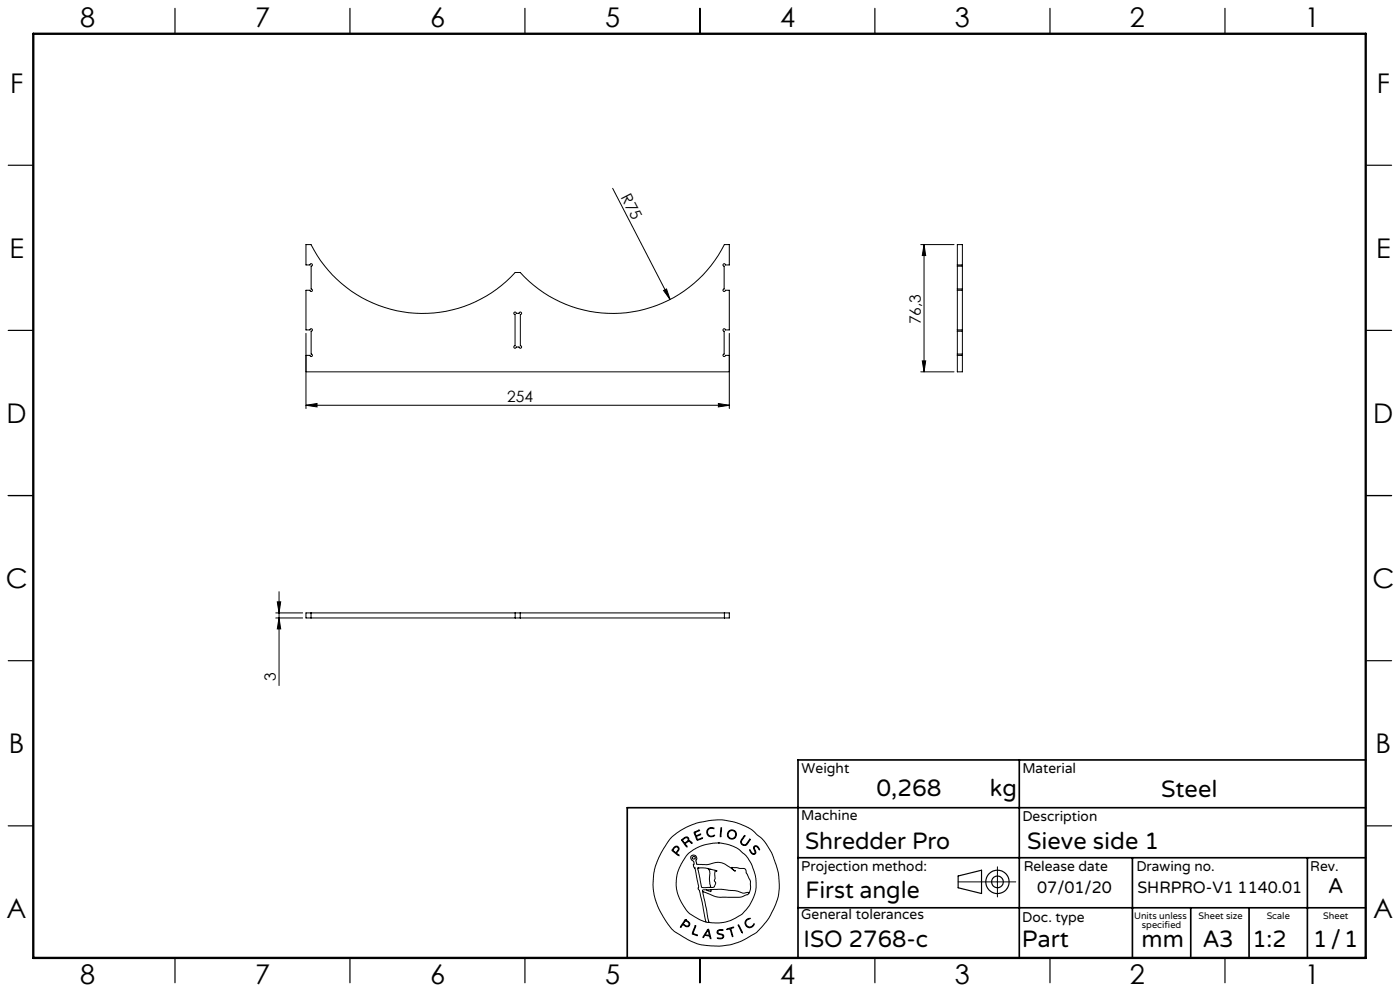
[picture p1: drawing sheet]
<svg xmlns="http://www.w3.org/2000/svg" width="420mm" height="297mm" viewBox="0 0 420 297" stroke-linecap="round" stroke-linejoin="round" font-family="sans-serif">
<g fill="none" stroke="#000" stroke-width=".3">
<path d="M183.8 56.4l17.2 33.3M276.2 73.3h10M277.2 73.3l.5 3.3h-1zM277.2 73.3v38.1M287.2 79.4v.4M287.2 79.8v6.8M287.2 79.4v-6.1h1.5v6.1M287.2 79.4h1.5M287.2 79.8h1.5M288.7 79.4v.4M288.7 79.8v6.8M91.8 99.9v22.5"/>
<path d="M154.2 93.7l.4-.2 .3 .4h.8a.37 .37 0 0 1 .4-.4 .37 .37 0 0 1 .4 .4 .37 .37 0 0 1-.4 .4v9.3a.38 .38 0 0 1 .4 .4 .38 .38 0 0 1-.4 .4 .38 .38 0 0 1-.4-.4h-.8a.37 .37 0 0 1-.4 .4 .37 .37 0 0 1-.4-.4 .37 .37 0 0 1 .4-.4v-9.3l-.3-.1zM199.1 87.1l.9-.5 1 3.1zM218.8 99.9v22.5M287.2 98.9v.4M287.2 86.6v.4M287.2 99.3v6.8M287.2 98.9h1.5M287.2 87h1.5M287.2 87v11.9M287.2 99.3h1.5M287.2 86.6h1.5M288.7 98.9v.4"/>
<path d="M288.7 86.6v.4M288.7 87v11.9M288.7 99.3v6.8M91.8 106.5h1.2a.37 .37 0 0 0 .4 .4 .37 .37 0 0 0 .3-.4 .37 .37 0 0 0-.4-.4v-6.8a.37 .37 0 0 0 .4-.4 .37 .37 0 0 0-.3-.4 .37 .37 0 0 0-.4 .4h-1.2v-11.9h1.2a.38 .38 0 0 0 .4 .4 .38 .38 0 0 0 .4-.4 .38 .38 0 0 0-.5-.4v-6.8a.36 .36 0 0 0 .4-.4 .36 .36 0 0 0-.3-.4 .36 .36 0 0 0-.4 .4h-1.2v-6.1h1.5a37.5 37.5 0 0 0 61.3 8.4h1.5a37.5 37.5 0 0 0 61.2-8.4h1.5v6.1h-1.2a.37 .37 0 0 0-.3-.4 .37 .37 0 0 0-.4 .4 .37 .37 0 0 0 .3 .4v6.8a.37 .37 0 0 0-.3 .4 .37 .37 0 0 0 .4 .4 .37 .37 0 0 0 .3-.4h1.2v11.9h-1.2a.38 .38 0 0 0-.4-.4 .38 .38 0 0 0-.3 .4 .38 .38 0 0 0 .3 .4v6.8a.37 .37 0 0 0-.3 .4 .37 .37 0 0 0 .4 .4 .37 .37 0 0 0 .3-.4h1.2M91.8 111.4h127M276.2 111.4h10M276.7 108.2h1l-.5 3.2zM287.2 106.1v.4M287.2 106.5v4.9h1.5v-4.9M287.2 106.5h1.5M287.2 106.1h1.5M288.7 106.1v.4"/>
<path d="M91.8 121.5l3.3-.6v1.1zM91.8 121.5h127M215.5 120.9l3.3 .6-3.3 .5zM83.7 177.3v28.2M82.7 183.7h8.1M82.7 185.2h8.1M83.2 180.4h1l-.5 3.3zM83.7 185.2l.5 3.3h-1zM93.3 185.2h61.3M93.3 183.7h61.3M93.3 183.7h-1.5v1.5h1.5M93.3 183.7v1.5"/>
<path d="M154.6 183.7h1.5M154.6 185.2h1.5M154.6 183.7v1.5M156.1 185.2h61.2M156.1 183.7h61.2M156.1 183.7v1.5M217.3 183.7h1.5v1.5h-1.5M217.3 183.7v1.5M201.3 251.1l2.8-2.2 4.5-2.1 4.8-1 3.2-.1 3.7 .7 3.3 1.2 2 1.1 2.8 2.4 1.5 1.8 1.8 3.2 1.8 5.3 .3 3.5-.2 3-.8 2.8-1.7 3.7-1.8 2.5a16.5 16.5 0 0 1-6.7 5l-3.3 1.2-2.9 .4h-3.4l-2.9-.4-3.7-1.5-3.8-2.3-1.1-.9-1.2-1.6-2.3-3.7-1.2-2.8-.6-2.2-.3-3.1 .3-3.5 .9-3.2 2-4zM202 254.1l.7-.5 .6 .1 .4 .6-.1 .6a.64 .64 0 0 0-.3 1.1l.4 .5-1.7-1.2a.52 .52 0 0 1-.4-.5 .52 .52 0 0 1 .4-.6zM202.4 254l.4-.2 .5 .1 .2 .5-.2 .4a.73 .73 0 0 1-.7 .6 .73 .73 0 0 1-.7-.7zM204.5 251.6l1.1-.7h.6l.4 .3 .1 .8 .6 .2 .3 .5-.8-.5-.6 .2a.61 .61 0 0 0-.6 .5 .61 .61 0 0 0 .5 .7l-.1 .3-1.5-2z"/>
<path d="M204.8 251.7l.8-.6h.6l.2 .6-.5 .6a.52 .52 0 0 1-.6 .3 .52 .52 0 0 1-.4-.5zM208.2 249.4l1.7-.6-1 .5a.57 .57 0 0 0-.2 .9 .57 .57 0 0 0 .9 0l.6-.2-.8 .5a.46 .46 0 0 0-.5 .4 .46 .46 0 0 0 .3 .5l.1 .2 1.5-.5-1.7 .7zM212.3 248.5l.8-.5 1 .2 .1 .2-.9-.2-.7 .3-.3 .5v.7l.1 .4 .6 .4 1.3-.2a.53 .53 0 0 1-.3 .5 .53 .53 0 0 1-.5 0l-.9-.2-.4-.4-.2-1zM215.5 252.6l2.7 .4 3 1.2 2.3 1.9 .9 1.2 1.3 2.2 1.1 3.8-.1 3.5-.8 2.5a11.7 11.7 0 0 1-8.9 7.2l-2.6 .1-1.7-.2M215.5 252.6l-4.1 .6-3.4 1.5-2.1 1.8-2.1 3.5-.5 1.4-.4 2 .1 3 .9 2.9 2 3.4a9.1 9.1 0 0 0 4 2.9l1.9 .8M215.5 252.6h.1M216.3 248.1h.2v.6l-.2 1.9-.2 .2zM223.3 250.5l.1-.1 .1 .2-1.1 1.6 .2 .7 .7 .3a3.3 3.3 0 0 0 1.7-1.7v.2l-1 1.5-.4 .2-.7-.1-.6-.5-.1-.6zM224.9 254.7l.7 .9 .5 .3 .4-.3-.4-1.4 .2-.6h.9l.7 1-.1 .1-.9-1-.5 .1-.1 .4 .5 1.4-.6 .5-.9-.5zM299.2 259.8v9M205.6 275.6l-1.4 2-.1 .2h.2a.69 .69 0 0 1 .6-.6 .69 .69 0 0 1 .8 .4l.9 .1 .3-.9-1.3-1.2M205.6 275.6h.1"/>
<path d="M205.6 275.9l-.3 .5M205.7 275.9l1 .9-.1 .6-.6 .1a.7 .7 0 0 1-.9-.9l.2-.2M205.7 275.9h.1M208.5 277.5l.2-.1v.2l-.5 1.4a.56 .56 0 0 0-.2 .7 .56 .56 0 0 0 .7 .3l.5 .4-1.6-.6zM209.3 260.2l2.3-.1 3.1 .8 .4 .3a.35 .35 0 0 0-.5-.2 .35 .35 0 0 0-.1 .5v1.8l-.2 .7 .4 .8-.4 1-.5 .2h-2.6a.85 .85 0 0 1-.8-.2 .85 .85 0 0 1-.1-.9zM209.4 260.1h.1M210.8 267.2l1.9 9.2M210.8 267.2l3.7 1.5 1.3 .2h6.3l2.1-.8 .4-.3M211.8 276.4h.9M211.9 266.7h-1.1v.5M212.1 260.2a2.12 2.12 0 0 1 .8 2.7v1.9l.3 .9-.3 .2M212.3 278.6l.1-.1a4.3 4.3 0 0 1 .9 2.6v.2h-.2a.74 .74 0 0 0-.8-.8l-.2-.1a.82 .82 0 0 0-1.1 .6l-.1-.3z"/>
<path d="M212.3 278.9l.4 .9a.4 .4 0 0 1-.1 .6 .4 .4 0 0 1-.6-.2l-.4-.1zM212.4 278.9h.1M212.7 276.4h.1M213 260.6h.1M213.3 266.6l3.2-.1 4.2 .4 2.3 .8 1.1-.2a.3 .3 0 0 1 .4-.1 .3 .3 0 0 1 .1 .4M213.3 266.6v.6l-1.4-.5M213.3 266.6l-1.4 .1M215.3 278.9l.6-.3 1 .1v.2h-1.4l-.2 .6 .3 .2 1.4 .5 .1 .5-.2 .4-.6 .3-1.1-.2h1.1l.6-.5-.3-.5-1.4-.5-.1-.4zM218 278.4l2.1-.5-.8 .4 .5 2.4-.8-2.3-.8 .2zM221.5 277.2l1.2 2.2v.2zM221.5 277.1h.1M224 275.6l.7-.4 .3 .1-.8 .4-.4 .6v.6l.5 .7 .9 .2 .9-.9a.41 .41 0 0 1 .1 .5 .41 .41 0 0 1-.4 .2l-1 .5-.9-.5-.4-1.1z"/>
<path d="M224.6 267.8l.5-1.4v-2.3l-1.7-3.8-3.9-.3 .3 .5 .8 .6h-.1l-3.1-2.2-1.7-.5-3.6 .7-3-.1-.3-.9 .3-.8-.3-.7-.6-.3-.7 .1-.3 .4v.4l1 1.1-.1 1.4 .4 .5 1.1 5.4-.2 .8 .4 .4 .3 1.1 1.7 8.5M287.4 264.3h17.3"/>
<circle cx="208.1" cy="257.1" r=".44"/>
<circle cx="219.5" cy="250.1" r="1.17"/>
<circle cx="219.6" cy="250.1" r="1.38"/>
</g>
<g fill="none" stroke="#000" stroke-width=".35">
<path d="M52.5 2.5v7.5M105 2.5v7.5M157.5 2.5v7.5M210 2.5v7.5M262.5 2.5v7.5M315 2.5v7.5M367.5 2.5v7.5M2.5 49.5h7.5M410 49.5h7.5M2.5 99h7.5M410 99h7.5M2.5 148.5h7.5"/>
<path d="M410 148.5h7.5M2.5 198h7.5M410 198h7.5M2.5 247.5h7.5M410 247.5h7.5M287.4 262.5l7.1-1.7v7l-7.1-1.7zM52.5 287v7.5M105 287v7.5M157.5 287v7.5M210 287v7.5M262.5 287v7.5M315 287v7.5"/>
<path d="M367.5 287v7.5"/>
<circle cx="299.2" cy="264.3" r="3.5"/>
<circle cx="299.2" cy="264.3" r="1.75"/>
</g>
<path d="M305.8 227.7v59.2M409.7 227.7h-170.3v59.2M239.4 257.1h170.3M339.7 257.1v29.9M392.2 257.1v29.8M409.7 242.1h-221.5v45M239.4 272.1h170.3M357.2 272.1v14.8M374.7 272.1v14.8" fill="none" stroke="#000" stroke-width=".5"/>
<path d="M10 10.1h399.7v277h-399.7z" fill="none" stroke="#000" stroke-width=".7"/>
<g fill="#000">
<path d="M199.1 87.1l.9-.5 1 3.1z"/>
<path d="M276.7 108.2h1l-.5 3.2zM277.2 73.3l.5 3.3h-1z"/>
<path d="M91.8 121.5l3.3-.6v1.1zM215.5 120.9l3.3 .6-3.3 .5z"/>
<path d="M83.2 180.4h1l-.5 3.3zM83.7 185.2l.5 3.3h-1z"/>
</g>
<g font-size="8.1">
<text x="24" y="8">8</text>
<text x="76.5" y="8">7</text>
<text x="129" y="8">6</text>
<text x="181.5" y="8">5</text>
<text x="234" y="8">4</text>
<text x="286.5" y="8">3</text>
<text x="339" y="8">2</text>
<text x="391.5" y="8">1</text>
<text x="3" y="27.7">F</text>
<text x="413" y="27.7">F</text>
<text x="2.8" y="77.2">E</text>
<text x="412.8" y="77.2">E</text>
<text x="2" y="126.7">D</text>
<text x="412" y="126.7">D</text>
<text x="1.7" y="176.2">C</text>
<text x="411.7" y="176.2">C</text>
<text x="2.7" y="225.7">B</text>
<text x="412.7" y="225.7">B</text>
<text x="2" y="275.2">A</text>
<text x="412" y="275.2">A</text>
<text x="24" y="295">8</text>
<text x="76.5" y="295">7</text>
<text x="129" y="295">6</text>
<text x="181.5" y="295">5</text>
<text x="234" y="295">4</text>
<text x="286.5" y="295">3</text>
<text x="339" y="295">2</text>
<text x="391.5" y="295">1</text>
</g>
<g font-size="7.1">
<text x="263" y="238.5">0,268</text>
<text x="297" y="238.5">kg</text>
<text x="348.3" y="239">Steel</text>
<text x="241.5" y="254.4">Shredder Pro</text>
<text x="308.1" y="254.4">Sieve side 1</text>
<text x="241.6" y="269.2">First angle</text>
<text x="241.1" y="283.7">ISO 2768-c</text>
<text x="306.6" y="283.9">Part</text>
<text x="342.5" y="283.9">mm</text>
<text x="360.9" y="283.8">A3</text>
<text x="375.7" y="283.9">1:2</text>
<text x="393.9" y="283.9">1/1</text>
</g>
<text font-size="6.3" x="398.5" y="267.7">A</text>
<g font-size="4.9">
<text x="311.2" y="267.6">07/01/20</text>
<text x="341.2" y="267.6">SHRPRO-V1 1140.01</text>
</g>
<g font-size="4.7">
<text x="186.2" y="59.1" transform="rotate(63 186.2 59.1)">R75</text>
<text x="276.2" y="97.2" transform="rotate(-90 276.2 97.2)">76,3</text>
<text x="152.1" y="120.4">254</text>
<text x="82.7" y="204.1" transform="rotate(-90 82.7 204.1)">3</text>
</g>
<g font-size="4.2">
<text x="240.5" y="231.7">Weight</text>
<text x="306.7" y="231.7">Material</text>
<text x="240.4" y="245.9">Machine</text>
<text x="306.7" y="246.1">Description</text>
<text x="240.4" y="261.1">Projection method:</text>
<text x="307.1" y="261">Release date</text>
<text x="340.9" y="261">Drawing no.</text>
<text x="393.1" y="261">Rev.</text>
<text x="240.4" y="275.6">General tolerances</text>
<text x="306.7" y="276.2">Doc. type</text>
</g>
<g font-size="2.8">
<text x="340.2" y="275.3">Units unless</text>
<text x="359.6" y="275.3">Sheet size</text>
<text x="380" y="275.3">Scale</text>
<text x="396.9" y="275.3">Sheet</text>
<text x="342.6" y="278.2">specified</text>
</g>
</svg>
